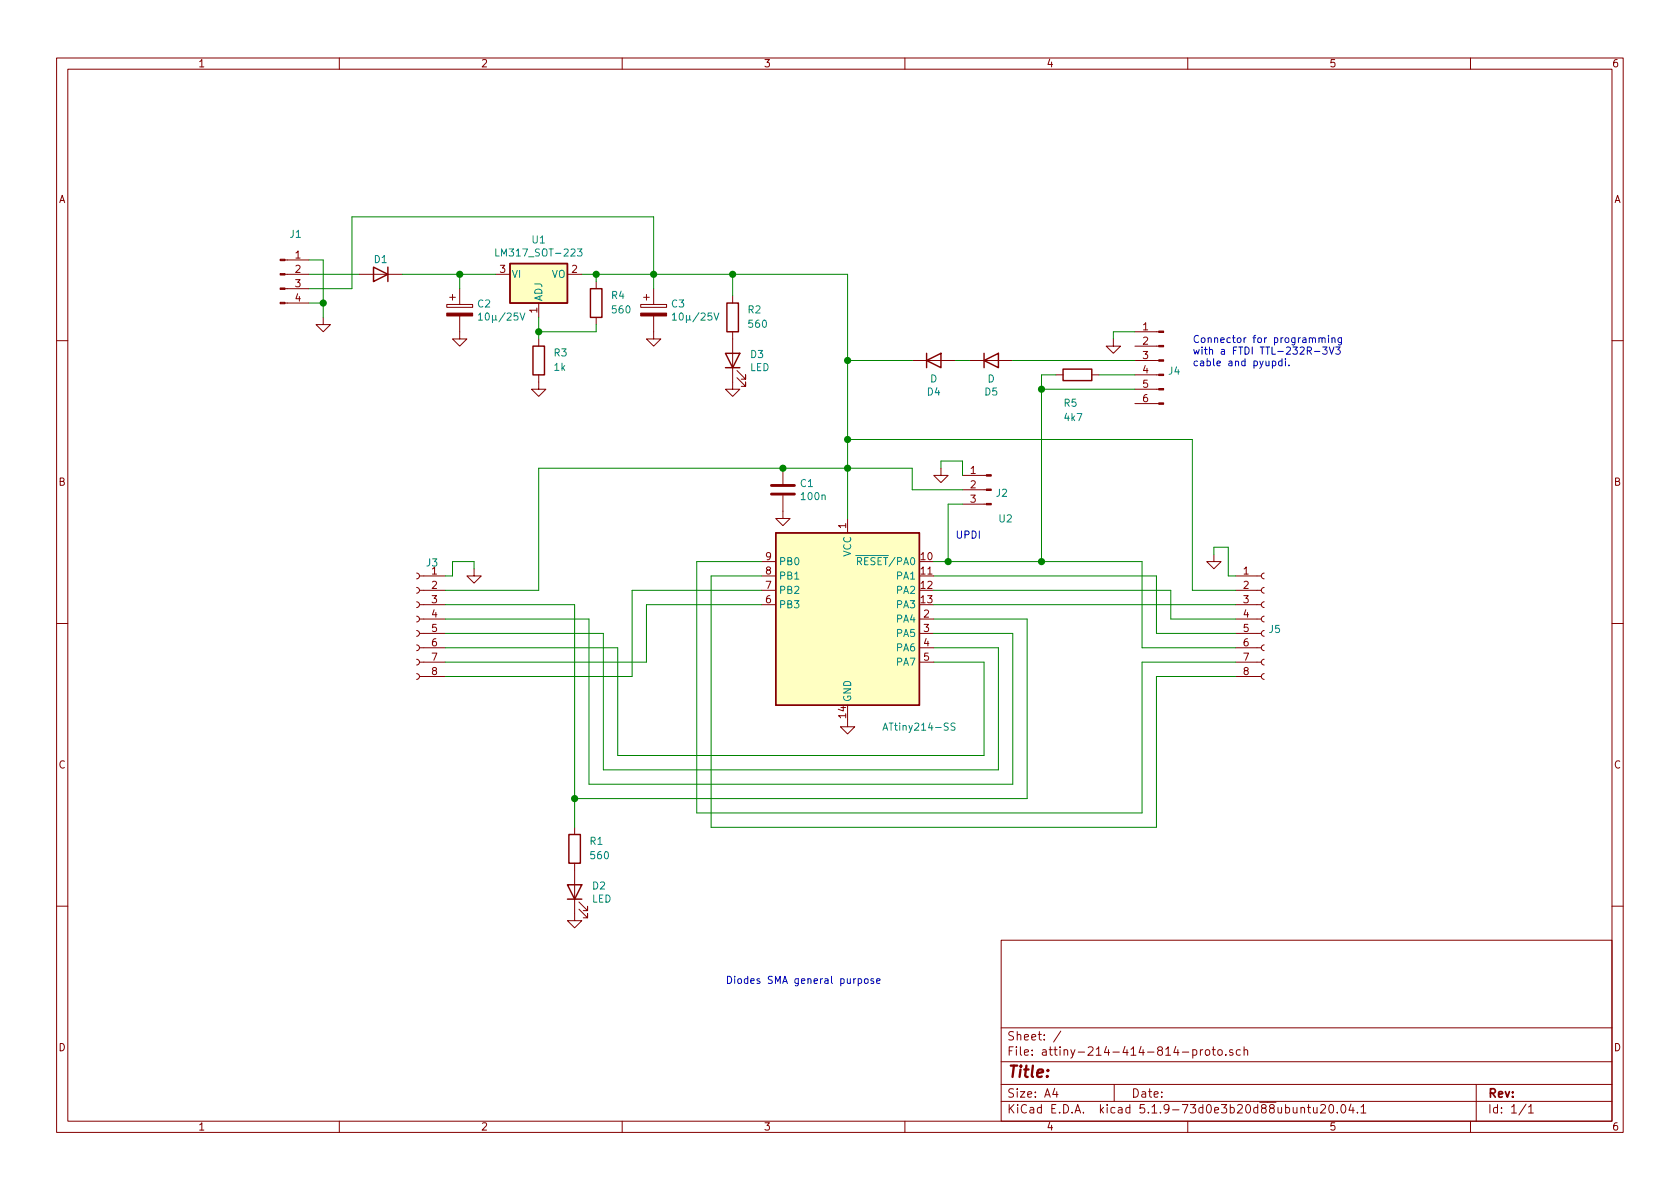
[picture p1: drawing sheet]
EESchema Schematic File Version 4
EELAYER 30 0
EELAYER END
$Descr A4 11693 8268
encoding utf-8
Sheet 1 1
Title ""
Date ""
Rev ""
Comp ""
Comment1 ""
Comment2 ""
Comment3 ""
Comment4 ""
$EndDescr
$Comp
L MCU_Microchip_ATtiny:ATtiny414-SS U2
U 1 1
P 5900 4300
F 0 "U2" H 7000 5000 50  0000 C CNN
F 1 "ATtiny214-SS" H 6400 3550 50  0000 C CNN
F 2 "Package_SO:SOIC-14_3.9x8.7mm_P1.27mm" H 5900 4300 50  0001 C CIN
F 3 "http://ww1.microchip.com/downloads/en/DeviceDoc/40001912A.pdf" H 5900 4300 50  0001 C CNN
	1    5900 4300
	1    0    0    -1  
$EndComp
$Comp
L power:GND #PWR06
U 1 1
P 5900 5000
F 0 "#PWR06" H 5900 4750 50  0001 C CNN
F 1 "GND" H 5905 4827 50  0001 C CNN
F 2 "" H 5900 5000 50  0001 C CNN
F 3 "" H 5900 5000 50  0001 C CNN
	1    5900 5000
	1    0    0    -1  
$EndComp
Wire Wire Line
	5900 3250 5900 3600
$Comp
L Device:C C1
U 1 1
P 5450 3400
F 0 "C1" H 5565 3446 50  0000 L CNN
F 1 "100n" H 5565 3355 50  0000 L CNN
F 2 "Capacitor_SMD:C_0603_1608Metric" H 5488 3250 50  0001 C CNN
F 3 "~" H 5450 3400 50  0001 C CNN
	1    5450 3400
	1    0    0    -1  
$EndComp
Wire Wire Line
	5450 3250 5900 3250
$Comp
L power:GND #PWR05
U 1 1
P 5450 3550
F 0 "#PWR05" H 5450 3300 50  0001 C CNN
F 1 "GND" H 5455 3377 50  0001 C CNN
F 2 "" H 5450 3550 50  0001 C CNN
F 3 "" H 5450 3550 50  0001 C CNN
	1    5450 3550
	1    0    0    -1  
$EndComp
$Comp
L Connector:Conn_01x03_Male J2
U 1 1
P 6900 3400
F 0 "J2" H 6872 3378 50  0000 R CNN
F 1 "Conn_01x03_Male" H 6872 3333 50  0001 R CNN
F 2 "Connector_PinHeader_2.54mm:PinHeader_1x03_P2.54mm_Vertical" H 6900 3400 50  0001 C CNN
F 3 "~" H 6900 3400 50  0001 C CNN
	1    6900 3400
	-1   0    0    -1  
$EndComp
Wire Wire Line
	6700 3500 6600 3500
Wire Wire Line
	6600 3500 6600 3900
Wire Wire Line
	6600 3900 6500 3900
Wire Wire Line
	6700 3400 6350 3400
Wire Wire Line
	6350 3400 6350 3250
Wire Wire Line
	6350 3250 5900 3250
Connection ~ 5900 3250
$Comp
L power:GND #PWR07
U 1 1
P 6550 3250
F 0 "#PWR07" H 6550 3000 50  0001 C CNN
F 1 "GND" H 6555 3077 50  0001 C CNN
F 2 "" H 6550 3250 50  0001 C CNN
F 3 "" H 6550 3250 50  0001 C CNN
	1    6550 3250
	1    0    0    -1  
$EndComp
Wire Wire Line
	6550 3250 6550 3200
Wire Wire Line
	6550 3200 6700 3200
Wire Wire Line
	6700 3200 6700 3300
Text Notes 6650 3750 0    50   ~ 0
UPDI
$Comp
L Regulator_Linear:LM317_SOT-223 U1
U 1 1
P 3750 1900
F 0 "U1" H 3750 2142 50  0000 C CNN
F 1 "LM317_SOT-223" H 3750 2051 50  0000 C CNN
F 2 "Package_TO_SOT_SMD:SOT-223-3_TabPin2" H 3750 2150 50  0001 C CIN
F 3 "http://www.ti.com/lit/ds/symlink/lm317.pdf" H 3750 1900 50  0001 C CNN
	1    3750 1900
	1    0    0    -1  
$EndComp
$Comp
L Device:R R4
U 1 1
P 4150 2100
F 0 "R4" H 4050 2050 50  0000 R CNN
F 1 "560" H 4050 2150 50  0000 R CNN
F 2 "Resistor_SMD:R_0603_1608Metric" V 4080 2100 50  0001 C CNN
F 3 "~" H 4150 2100 50  0001 C CNN
	1    4150 2100
	-1   0    0    1   
$EndComp
$Comp
L Device:R R3
U 1 1
P 3750 2500
F 0 "R3" H 3650 2450 50  0000 R CNN
F 1 "1k" H 3650 2550 50  0000 R CNN
F 2 "Resistor_SMD:R_0603_1608Metric" V 3680 2500 50  0001 C CNN
F 3 "~" H 3750 2500 50  0001 C CNN
	1    3750 2500
	-1   0    0    1   
$EndComp
$Comp
L power:GND #PWR04
U 1 1
P 7750 2350
F 0 "#PWR04" H 7750 2100 50  0001 C CNN
F 1 "GND" H 7755 2177 50  0001 C CNN
F 2 "" H 7750 2350 50  0001 C CNN
F 3 "" H 7750 2350 50  0001 C CNN
	1    7750 2350
	1    0    0    -1  
$EndComp
Wire Wire Line
	3750 2200 3750 2300
Wire Wire Line
	3750 2300 4150 2300
Wire Wire Line
	4150 2300 4150 2250
Connection ~ 3750 2300
Wire Wire Line
	3750 2300 3750 2350
Wire Wire Line
	4050 1900 4150 1900
Wire Wire Line
	4150 1950 4150 1900
Connection ~ 4150 1900
Wire Wire Line
	4150 1900 4550 1900
$Comp
L Device:LED D3
U 1 1
P 5100 2500
F 0 "D3" V 5139 2382 50  0000 R CNN
F 1 "LED" V 5048 2382 50  0000 R CNN
F 2 "LED_SMD:LED_0805_2012Metric" H 5100 2500 50  0001 C CNN
F 3 "~" H 5100 2500 50  0001 C CNN
	1    5100 2500
	0    -1   -1   0   
$EndComp
$Comp
L Device:CP C2
U 1 1
P 3200 2150
F 0 "C2" H 3318 2196 50  0000 L CNN
F 1 "10µ/25V" H 3318 2105 50  0000 L CNN
F 2 "Capacitor_THT:CP_Radial_D5.0mm_P2.00mm" H 3238 2000 50  0001 C CNN
F 3 "~" H 3200 2150 50  0001 C CNN
	1    3200 2150
	1    0    0    -1  
$EndComp
$Comp
L Device:D D1
U 1 1
P 2650 1900
F 0 "D1" H 2650 1800 50  0000 C CNN
F 1 "standard diode" H 2650 1774 50  0001 C CNN
F 2 "Diode_SMD:D_SMA" H 2650 1900 50  0001 C CNN
F 3 "~" H 2650 1900 50  0001 C CNN
	1    2650 1900
	-1   0    0    1   
$EndComp
$Comp
L Connector:Conn_01x04_Male J1
U 1 1
P 1950 1900
F 0 "J1" H 2058 2181 50  0000 C CNN
F 1 "Conn_01x04_Male" H 2058 2090 50  0001 C CNN
F 2 "Connector_PinHeader_2.54mm:PinHeader_1x04_P2.54mm_Vertical" H 1950 1900 50  0001 C CNN
F 3 "~" H 1950 1900 50  0001 C CNN
	1    1950 1900
	1    0    0    -1  
$EndComp
Wire Wire Line
	2150 1900 2500 1900
Wire Wire Line
	2800 1900 3200 1900
Wire Wire Line
	3200 2000 3200 1900
Connection ~ 3200 1900
Wire Wire Line
	3200 1900 3450 1900
$Comp
L power:GND #PWR02
U 1 1
P 3200 2300
F 0 "#PWR02" H 3200 2050 50  0001 C CNN
F 1 "GND" H 3205 2127 50  0001 C CNN
F 2 "" H 3200 2300 50  0001 C CNN
F 3 "" H 3200 2300 50  0001 C CNN
	1    3200 2300
	1    0    0    -1  
$EndComp
$Comp
L power:GND #PWR01
U 1 1
P 2250 2200
F 0 "#PWR01" H 2250 1950 50  0001 C CNN
F 1 "GND" H 2255 2027 50  0001 C CNN
F 2 "" H 2250 2200 50  0001 C CNN
F 3 "" H 2250 2200 50  0001 C CNN
	1    2250 2200
	1    0    0    -1  
$EndComp
Wire Wire Line
	2250 2200 2250 2100
Wire Wire Line
	2250 2100 2150 2100
Wire Wire Line
	2250 2100 2250 1800
Wire Wire Line
	2250 1800 2150 1800
Connection ~ 2250 2100
Wire Wire Line
	2150 2000 2450 2000
Wire Wire Line
	2450 2000 2450 1500
Wire Wire Line
	2450 1500 4550 1500
$Comp
L Device:R R2
U 1 1
P 5100 2200
F 0 "R2" H 5000 2150 50  0000 R CNN
F 1 "560" H 5000 2250 50  0000 R CNN
F 2 "Resistor_SMD:R_0603_1608Metric" V 5030 2200 50  0001 C CNN
F 3 "~" H 5100 2200 50  0001 C CNN
	1    5100 2200
	-1   0    0    1   
$EndComp
$Comp
L power:GND #PWR08
U 1 1
P 3750 2650
F 0 "#PWR08" H 3750 2400 50  0001 C CNN
F 1 "GND" H 3755 2477 50  0001 C CNN
F 2 "" H 3750 2650 50  0001 C CNN
F 3 "" H 3750 2650 50  0001 C CNN
	1    3750 2650
	1    0    0    -1  
$EndComp
$Comp
L power:GND #PWR011
U 1 1
P 5100 2650
F 0 "#PWR011" H 5100 2400 50  0001 C CNN
F 1 "GND" H 5105 2477 50  0001 C CNN
F 2 "" H 5100 2650 50  0001 C CNN
F 3 "" H 5100 2650 50  0001 C CNN
	1    5100 2650
	1    0    0    -1  
$EndComp
Wire Wire Line
	5100 1900 5100 2050
Wire Wire Line
	5100 1900 5900 1900
Wire Wire Line
	5900 1900 5900 2500
Connection ~ 5100 1900
$Comp
L Connector:Conn_01x06_Male J4
U 1 1
P 8100 2500
F 0 "J4" H 8072 2428 50  0000 R CNN
F 1 "Conn_01x06_Male" H 8072 2383 50  0001 R CNN
F 2 "Connector_PinHeader_2.54mm:PinHeader_1x06_P2.54mm_Vertical" H 8100 2500 50  0001 C CNN
F 3 "~" H 8100 2500 50  0001 C CNN
	1    8100 2500
	-1   0    0    -1  
$EndComp
$Comp
L Device:R R5
U 1 1
P 7500 2600
F 0 "R5" V 7300 2700 50  0000 R CNN
F 1 "4k7" V 7200 2700 50  0000 R CNN
F 2 "Resistor_SMD:R_0603_1608Metric" V 7430 2600 50  0001 C CNN
F 3 "~" H 7500 2600 50  0001 C CNN
	1    7500 2600
	0    -1   -1   0   
$EndComp
Wire Wire Line
	7900 2700 7250 2700
Wire Wire Line
	7250 2700 7250 2600
Wire Wire Line
	7250 2600 7350 2600
Wire Wire Line
	7650 2600 7900 2600
Wire Wire Line
	6600 3900 7250 3900
Wire Wire Line
	7250 3900 7250 2700
Connection ~ 6600 3900
Connection ~ 7250 2700
Wire Wire Line
	7900 2300 7750 2300
Wire Wire Line
	7750 2300 7750 2350
Text Notes 8300 2550 0    50   ~ 0
Connector for programming \nwith a FTDI TTL-232R-3V3\ncable and pyupdi.
$Comp
L Connector:Conn_01x08_Female J3
U 1 1
P 2900 4300
F 0 "J3" H 2792 4693 50  0000 C CNN
F 1 "Conn_01x08_Female" H 2792 4694 50  0001 C CNN
F 2 "Connector_PinSocket_2.54mm:PinSocket_1x08_P2.54mm_Vertical" H 2900 4300 50  0001 C CNN
F 3 "~" H 2900 4300 50  0001 C CNN
	1    2900 4300
	-1   0    0    -1  
$EndComp
Wire Wire Line
	4400 4100 4400 4700
Wire Wire Line
	4400 4700 3100 4700
Wire Wire Line
	4400 4100 5300 4100
Wire Wire Line
	3100 4600 4500 4600
Wire Wire Line
	4500 4600 4500 4200
Wire Wire Line
	4500 4200 5300 4200
Wire Wire Line
	6500 4600 6850 4600
Wire Wire Line
	6850 5250 4300 5250
Wire Wire Line
	4300 5250 4300 4500
Wire Wire Line
	4300 4500 3100 4500
Wire Wire Line
	6850 4600 6850 5250
Wire Wire Line
	6500 4500 6950 4500
Wire Wire Line
	6950 4500 6950 5350
Wire Wire Line
	6950 5350 4200 5350
Wire Wire Line
	4200 5350 4200 4400
Wire Wire Line
	4200 4400 3100 4400
Wire Wire Line
	6500 4400 7050 4400
Wire Wire Line
	7050 4400 7050 5450
Wire Wire Line
	7050 5450 4100 5450
Wire Wire Line
	4100 5450 4100 4300
Wire Wire Line
	4100 4300 3100 4300
Wire Wire Line
	3100 4200 4000 4200
Wire Wire Line
	4000 4200 4000 5550
Wire Wire Line
	4000 5550 7150 5550
Wire Wire Line
	7150 5550 7150 4300
Wire Wire Line
	7150 4300 6500 4300
Wire Wire Line
	3100 4100 3750 4100
Wire Wire Line
	3750 4100 3750 3250
Wire Wire Line
	3750 3250 5450 3250
Connection ~ 5450 3250
$Comp
L power:GND #PWR03
U 1 1
P 3300 3950
F 0 "#PWR03" H 3300 3700 50  0001 C CNN
F 1 "GND" H 3305 3777 50  0001 C CNN
F 2 "" H 3300 3950 50  0001 C CNN
F 3 "" H 3300 3950 50  0001 C CNN
	1    3300 3950
	1    0    0    -1  
$EndComp
Wire Wire Line
	3100 4000 3150 4000
Wire Wire Line
	3150 4000 3150 3900
Wire Wire Line
	3150 3900 3300 3900
Wire Wire Line
	3300 3900 3300 3950
$Comp
L Connector:Conn_01x08_Female J5
U 1 1
P 8800 4300
F 0 "J5" H 8828 4230 50  0000 L CNN
F 1 "Conn_01x08_Female" H 8692 4694 50  0001 C CNN
F 2 "Connector_PinSocket_2.54mm:PinSocket_1x08_P2.54mm_Vertical" H 8800 4300 50  0001 C CNN
F 3 "~" H 8800 4300 50  0001 C CNN
	1    8800 4300
	1    0    0    -1  
$EndComp
Wire Wire Line
	6500 4200 8600 4200
Wire Wire Line
	8150 4100 8150 4300
Wire Wire Line
	8150 4300 8600 4300
Wire Wire Line
	6500 4100 8150 4100
Wire Wire Line
	8050 4000 8050 4400
Wire Wire Line
	8050 4400 8600 4400
Wire Wire Line
	6500 4000 8050 4000
Wire Wire Line
	7250 3900 7950 3900
Wire Wire Line
	7950 3900 7950 4500
Wire Wire Line
	7950 4500 8600 4500
Connection ~ 7250 3900
Wire Wire Line
	5300 3900 4850 3900
Wire Wire Line
	4850 3900 4850 5650
Wire Wire Line
	4850 5650 7950 5650
Wire Wire Line
	7950 5650 7950 4600
Wire Wire Line
	7950 4600 8600 4600
Wire Wire Line
	8600 4700 8050 4700
Wire Wire Line
	8050 4700 8050 5750
Wire Wire Line
	8050 5750 4950 5750
Wire Wire Line
	4950 5750 4950 4000
Wire Wire Line
	4950 4000 5300 4000
$Comp
L Device:LED D2
U 1 1
P 4000 6200
F 0 "D2" V 4039 6082 50  0000 R CNN
F 1 "LED" V 3948 6082 50  0000 R CNN
F 2 "LED_SMD:LED_0805_2012Metric" H 4000 6200 50  0001 C CNN
F 3 "~" H 4000 6200 50  0001 C CNN
	1    4000 6200
	0    -1   -1   0   
$EndComp
$Comp
L Device:R R1
U 1 1
P 4000 5900
F 0 "R1" H 3900 5850 50  0000 R CNN
F 1 "560" H 3900 5950 50  0000 R CNN
F 2 "Resistor_SMD:R_0603_1608Metric" V 3930 5900 50  0001 C CNN
F 3 "~" H 4000 5900 50  0001 C CNN
	1    4000 5900
	-1   0    0    1   
$EndComp
$Comp
L power:GND #PWR09
U 1 1
P 4000 6350
F 0 "#PWR09" H 4000 6100 50  0001 C CNN
F 1 "GND" H 4005 6177 50  0001 C CNN
F 2 "" H 4000 6350 50  0001 C CNN
F 3 "" H 4000 6350 50  0001 C CNN
	1    4000 6350
	1    0    0    -1  
$EndComp
Wire Wire Line
	4000 5750 4000 5550
Connection ~ 4000 5550
$Comp
L Device:CP C3
U 1 1
P 4550 2150
F 0 "C3" H 4668 2196 50  0000 L CNN
F 1 "10µ/25V" H 4668 2105 50  0000 L CNN
F 2 "Capacitor_THT:CP_Radial_D5.0mm_P2.00mm" H 4588 2000 50  0001 C CNN
F 3 "~" H 4550 2150 50  0001 C CNN
	1    4550 2150
	1    0    0    -1  
$EndComp
$Comp
L power:GND #PWR010
U 1 1
P 4550 2300
F 0 "#PWR010" H 4550 2050 50  0001 C CNN
F 1 "GND" H 4555 2127 50  0001 C CNN
F 2 "" H 4550 2300 50  0001 C CNN
F 3 "" H 4550 2300 50  0001 C CNN
	1    4550 2300
	1    0    0    -1  
$EndComp
Wire Wire Line
	4550 2000 4550 1900
Connection ~ 4550 1900
Wire Wire Line
	4550 1900 4550 1500
Wire Wire Line
	4550 1900 5100 1900
$Comp
L Device:D D5
U 1 1
P 6900 2500
F 0 "D5" H 6900 2283 50  0000 C CNN
F 1 "D" H 6900 2374 50  0000 C CNN
F 2 "Diode_SMD:D_SMA" H 6900 2500 50  0001 C CNN
F 3 "~" H 6900 2500 50  0001 C CNN
	1    6900 2500
	1    0    0    -1  
$EndComp
$Comp
L Device:D D4
U 1 1
P 6500 2500
F 0 "D4" H 6500 2283 50  0000 C CNN
F 1 "D" H 6500 2374 50  0000 C CNN
F 2 "Diode_SMD:D_SMA" H 6500 2500 50  0001 C CNN
F 3 "~" H 6500 2500 50  0001 C CNN
	1    6500 2500
	1    0    0    -1  
$EndComp
Wire Wire Line
	6650 2500 6750 2500
Wire Wire Line
	6350 2500 5900 2500
Connection ~ 5900 2500
Wire Wire Line
	5900 2500 5900 3050
Wire Wire Line
	7050 2500 7900 2500
Text Notes 5050 6850 0    50   ~ 0
Diodes SMA general purpose
$Comp
L power:GND #PWR0101
U 1 1
P 8450 3850
F 0 "#PWR0101" H 8450 3600 50  0001 C CNN
F 1 "GND" H 8455 3677 50  0001 C CNN
F 2 "" H 8450 3850 50  0001 C CNN
F 3 "" H 8450 3850 50  0001 C CNN
	1    8450 3850
	1    0    0    -1  
$EndComp
Wire Wire Line
	8600 4000 8550 4000
Wire Wire Line
	8550 4000 8550 3800
Wire Wire Line
	8550 3800 8450 3800
Wire Wire Line
	8450 3800 8450 3850
Wire Wire Line
	8600 4100 8300 4100
Wire Wire Line
	8300 4100 8300 3050
Wire Wire Line
	8300 3050 5900 3050
Connection ~ 5900 3050
Wire Wire Line
	5900 3050 5900 3250
$EndSCHEMATC
